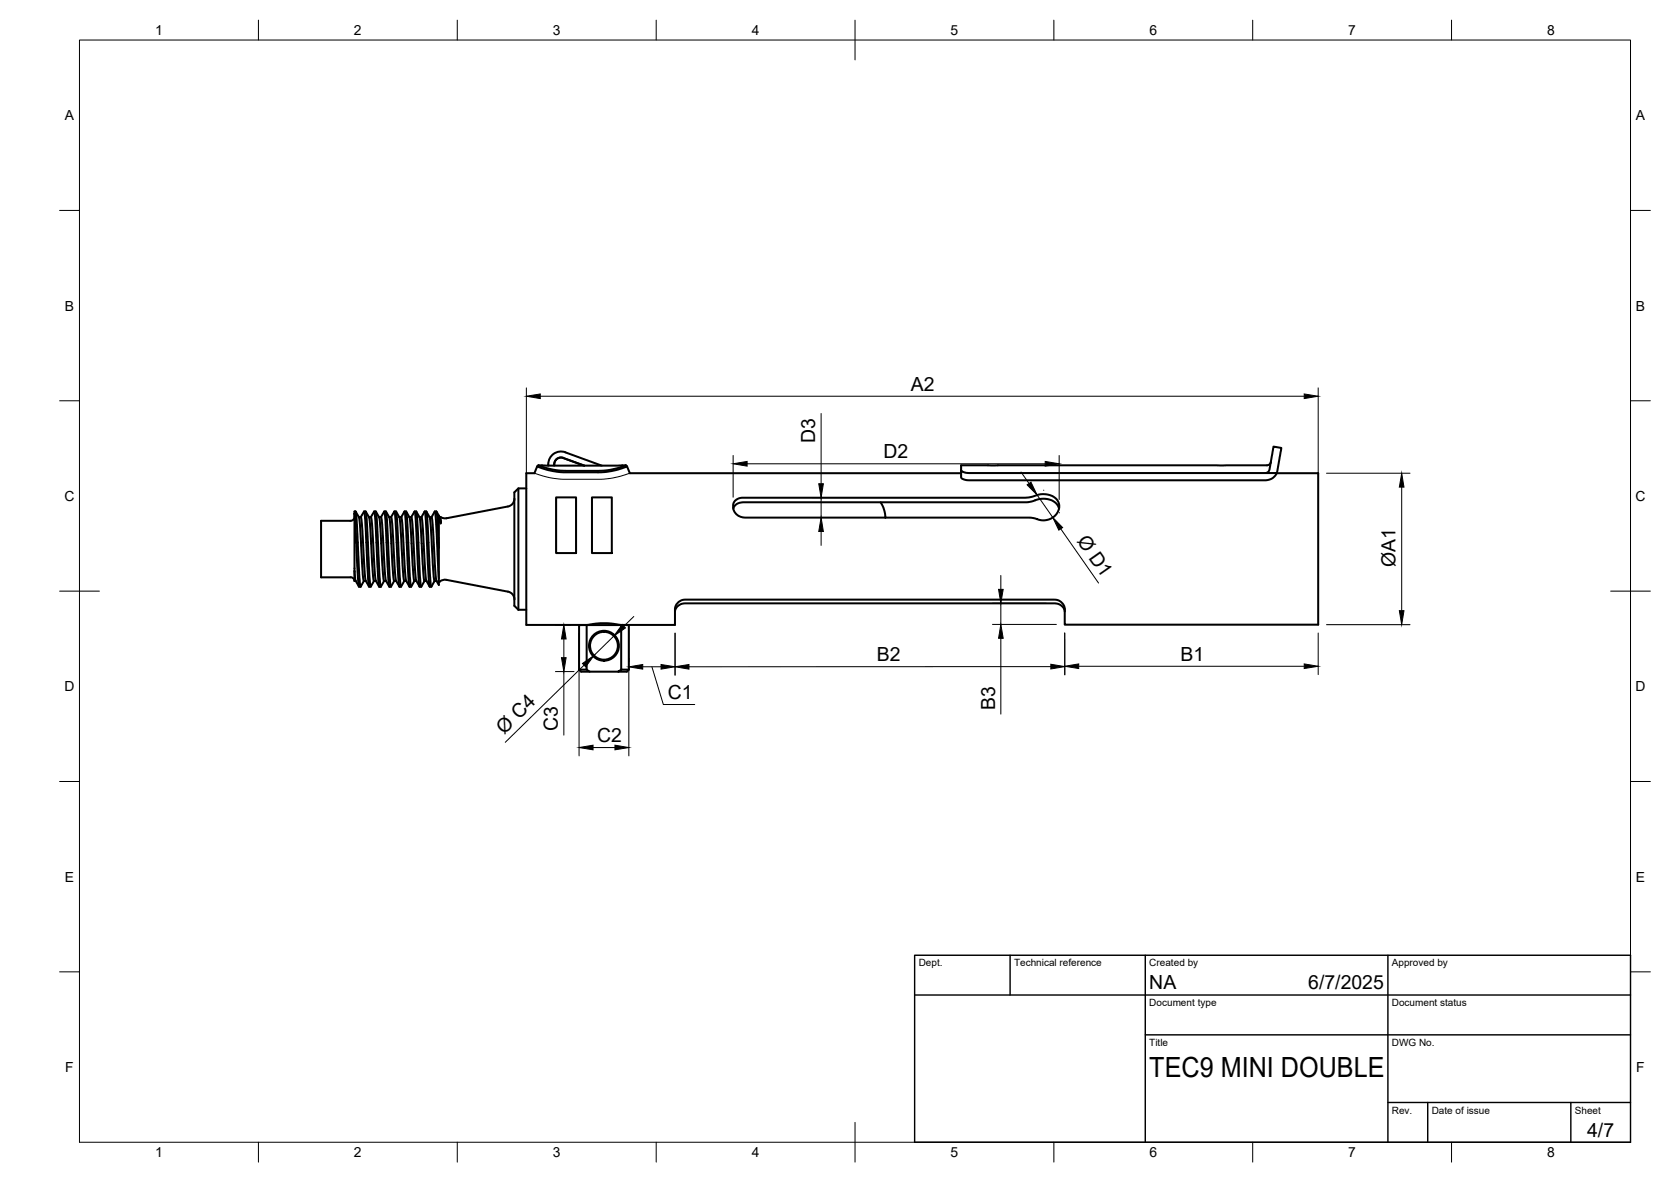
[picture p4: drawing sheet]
<svg xmlns="http://www.w3.org/2000/svg" width="420mm" height="297mm" viewBox="0 0 420 297" stroke-linecap="round" stroke-linejoin="round" font-family="sans-serif">
<!-- layer: Visible -->
<g fill="none" stroke="#000" stroke-width=".51">
<path d="M135.1 117.2a19.6 19.6 0 0 0 7.3 1.5h8a19.6 19.6 0 0 0 7.3-1.5M135.1 117.2l-.7 1.7h-2.1v38.1h15.5M135.4 117a19.8 19.8 0 0 0 7 1.3h8a19.4 19.4 0 0 0 7-1.3M135.4 117h22M135.4 117l-.3 .2M139.3 117a1.76 1.76 0 0 1 2.3-1.9l5.3 1.9M142.1 113.7l9.2 3.3M142.2 113.7a3.2 3.2 0 0 0-4.3 3.3M157.4 117l.3 .2M157.7 117.2l.7 1.7h83.3M318.2 118.9h-74.5a2.12 2.12 0 0 1-2-.8v1.8a2.12 2.12 0 0 0 2 .8h74.5a3 3 0 0 0 2.8-1.8M319.6 116.1a1.01 1.01 0 0 1-1 .8h-76.9v1.2"/>
<path d="M320.2 112.2l2 .4-1.2 6.3h-2.8a1.11 1.11 0 0 0 1-1zM321 118.9h10.4v38.1h-63.7v-1.5a6.6 6.6 0 0 0-.2-3.4l-.1-.2a2.68 2.68 0 0 0-2.2-1.2h-93a2.59 2.59 0 0 0-2.5 2.3v4h-13.8M89.1 129v-.5h.3l.3 2.3 .6 13.9 .3 2.7 .9-1.4M89.2 129.9a1.01 1.01 0 0 1-1.1 1h-7.4v14.2h7.4a.97 .97 0 0 1 1.1 .9M89.4 128.6l.9 1.7 .9 14.4 .2 1.3h.6M90.2 130h.5M90.7 130l.3 1.9 .8 13.3 .2 .8 .8 1.4M91.5 128.6l.4 2.5 .7 15.2 .2 1.1h.4M91.5 128.6l-.8 1.4M91.5 128.5l.5 .1 .1 .8 .8 15.7 .3 2.3M92 128.6l.8 1.4M92.8 130h.5l.2 .7 .9 14.8 .9 1.9"/>
<path d="M92.8 130l.3 3 .6 11.1 .3 1.9M93.2 130l.9-1.4 .3 2.5 .5 11.3 .5 5M94.1 128.5h.4M94.5 128.5l.3 2.3 .6 13.9 .3 2.7 .9-1.4M94.5 128.6l.8 1.4 .2 .9 .6 11.2 .5 3.9M95.3 130h.5M95.8 130l.3 1.9 .8 13.5 .1 .6 .9 1.4M96.6 128.6l.3 2.5 .6 11.3 .4 5M96.6 128.6l-.8 1.4M96.6 128.5l.4 .1 .2 .8 .8 15.7 .3 2.3 .8-1.4M97 128.6l.9 1.4M97.9 130h.4"/>
<path d="M97.9 130l.3 3 .6 11.1 .3 1.9M98.3 130l.9-1.5 .3 2.6 .7 15.2 .2 1.1h.4M98.3 130l.3 1.9 .8 13.3 .2 .8 .8 1.4M99.2 128.5h.3M99.5 128.5l.3 2.3 .7 14.3 .4 2.3M99.6 128.6l.8 1.4M100.4 130h.5M100.4 130l.3 2.7 .7 12 .2 1.3M100.9 130l.3 1.9 .8 13.3 .1 .7 .9 1.5M101.7 128.6l.3 2.5 .7 13.3 .3 3M101.7 128.6l-.8 1.4M101.7 128.5l.4 .1 .2 .8 .8 15.7 .3 2.3 .8-1.4"/>
<path d="M102.1 128.6l1 1.8 .9 14.9 .2 .7h.5M102.9 130h.5M103.4 130l.3 1.9 .8 13.5 .2 .6 .8 1.4M104.2 128.6l.4 2.5 .7 15.2 .2 1.1h.4M104.2 128.6l-.8 1.4M104.2 128.5l.5 .1 .1 .8 .8 15.7 .3 2.3M104.7 128.6l.8 1.4M105.5 130h.5M105.5 130l.3 3 .6 11.1 .3 1.9M106 130l.8-1.5 .3 2.6 .6 13.3 .4 3M106 130l.3 1.9 .8 13.3 .1 .8 .8 1.4M106.8 128.5l.4 .1 .2 .8 .7 15.3 .4 2.7 .8-1.4"/>
<path d="M107.2 128.6l.9 1.7 .9 14.4 .2 1.3h.6M108 130h.5M109.3 128.6l.3 2.5 .7 15.9-.6-1.1-.1-.9-.8-13.1-.3-1.9M109.3 128.6l-.8 1.4M109.3 128.5l.4 .1 .2 .8 .4 6.9M109.7 128.6l.6 1M110.3 136.3v1.3M110.3 129.6l.5 1.9v-1.5h-.2M110.3 129.6v8M110.3 137.6v7.8M110.4 129.7l.2 .3M110.6 130l.2 1.5"/>
<path d="M127.7 127.3l-15.4 2.9h-.8l-.7-.2M129.3 125.3a2 2 0 0 1-1.6 2M130.3 122.7v30.5M132.3 122.7h-2l-1 1v28.5l1 1M139.8 125h5v14h-5zM148.8 125h5v14h-5zM184.8 125.9l.9-.6 .9-.2h71.2l1.6-.2a5.3 5.3 0 0 1 6.6 1 3.6 3.6 0 0 1-4.3 4.8l-3-.6h-71.4a2.75 2.75 0 0 1-2.5-1.3 2.75 2.75 0 0 1 0-2.9zM221.4 126.2a7.7 7.7 0 0 1 1.2 3.9v-.1M266.3 127.8a4.1 4.1 0 0 0-5.6-2.2l-1.3 .4-1.3 .2h-71.3a2.36 2.36 0 0 0-2.4 1.6M89.1 143.5l.3 2.4 .9 1.5M89.1 143.5h.1M89.4 146h-.3v-17l.9 15.8 .3 2.6"/>
<path d="M90.3 147.4h.4M94 146h.5M94 146l-.8 1.4M95.4 147.4h.3M96.6 146h.4M97.9 147.4h.4M99.1 146h.5M101.6 146h.5M101.7 146l-.8 1.4M103 147.4h.4M106.7 146h.5M106.7 146l-.8 1.4"/>
<path d="M108.1 147.4h.3M110.3 146.4l.9-.6 1.1-.1 15.4 3M127.7 148.7a2 2 0 0 1 1.6 1.9M130.3 153.2h2M147.5 157.1h-1.9v11.2M147.5 157.1v11.2h-1.9M147.5 157.1h8.7M147.8 157l.5-.1a18.5 18.5 0 0 1 7.6 .1M147.8 157v.1M155.9 157v.1M169.7 153.7a2.44 2.44 0 0 1 2.5-2.1h93a2.44 2.44 0 0 1 2.5 2.1M145.6 168.3l.5 .5h9.3"/>
<path d="M147.5 168.3l.8 .5M156.2 168.3l-.8 .5h2.2l.5-.5v-11.2h-1.9v11.2h1.9"/>
<circle cx="151.9" cy="162.3" r="3.5"/>
<circle cx="151.9" cy="162.3" r="3.8"/>
</g>
<!-- layer: Visible Narrow -->
<path d="M134.4 118.9a23.3 23.3 0 0 0 8 1.5h8a22.9 22.9 0 0 0 7.9-1.5" fill="none" stroke="#000" stroke-width=".25"/>
<!-- layer: BORDER -->
<g fill="none" stroke="#000" stroke-width=".25">
<path d="M20 10.1h390v276.9h-390zM65 5.1v5M115 5.1v5M165 5.1v5M215 5.1v10M265 5.1v5M315 5.1v5M365 5.1v5M15 52.9h5M410 52.9h5M15 100.7h5M410 100.7h5"/>
<path d="M15 148.6h10M405 148.6h10M15 196.4h5M410 196.4h5M15 244.2h5M410 244.2h5M65 287v5M115 287v5M165 287v5M215 282.1v9.9M265 287v5M315 287v5"/>
<path d="M365 287v5"/>
</g>
<!-- layer: TITLEBLOCK -->
<path d="M230 240.1h180v46.9h-180zM230 250h180M254 240.1v9.9M288 240.1v46.9M349 240.1v46.9M288 260.1h122M349 277.1h61M359 277.1v9.9M395 277.1v9.9" fill="none" stroke="#000" stroke-width=".36"/>
<!-- layer: FD_Dimensions -->
<g fill="none" stroke="#000" stroke-width=".25">
<path d="M132.4 97.5v21.4M135.8 99.6h192.1M331.4 97.5v21.6M184.3 114.5v10.5M187.9 116.6h74.9M206.5 103.9v17.7M256.7 118.6l2 2.9M266.3 114.5v11M333.5 118.9h21M204.3 125.1h32.1M204.3 130.1h31.8M206.5 125.1v5"/>
<path d="M206.5 133.6v3.5M260.8 124.4l3.9 5.6M262.5 123.2h-.1M266.4 128.8v.1M266.7 132.9l9.5 13.6M352.4 122.4v31.1M139.7 157.1h3.9M145.6 159.2v30.8M154.4 159.8l-5 4.9M158.1 159.2v30.8M159.4 154.9l-2.5 2.5M169.7 159.1v10.6"/>
<path d="M249.6 151.6h13.4M249.6 156.9h16M251.7 144.6v3.5M251.7 151.6v5.3M331.4 159.1v10.4M333.5 157h21M139.7 168.8h4.6M141.8 160.6v4.7M141.8 168.8v15.9M146.9 167.2l-19.9 19.3M161.6 167.6h4.6M163.9 167.6l2.9 9.4h7.9"/>
<path d="M251.7 160.4v19.1M264.2 167.5l-91 .1M267.7 169.5v-10.4v10.5M271.2 167.4h56.7M149.1 187.9h5.5"/>
</g>
<g fill="#000" stroke="#000" stroke-width=".25">
<path d="M132.4 99.6l3.4-.6v1.2zM327.9 99l3.5 .6-3.5 .6zM184.3 116.6l3.6-.6v1.1zM262.8 116l3.5 .6-3.5 .5zM206.5 130.1l.5 3.5h-1.1zM205.9 121.6h1.1l-.5 3.5zM258.3 121.8l.9-.6 1.6 3.2zM264.7 130l2.5 2.6-1 .6zM352.4 118.9l.6 3.5h-1.1zM156.5 157l.8 .8-2.9 2zM251.1 148.1h1.1l-.5 3.5zM351.9 153.5h1.1l-.6 3.5z"/>
<path d="M141.8 157.1l.5 3.5h-1.1zM141.2 165.3h1.1l-.5 3.5zM146.5 166.7l2.9-2-2.1 2.9zM158.1 167.6l3.5-.6v1.2zM166.2 167l3.5 .6-3.5 .6zM169.7 167.6l3.5-.6v1.2zM251.7 156.9l.5 3.5h-1.1zM264.2 166.9l3.5 .6-3.5 .6zM267.7 167.4l3.5-.6v1.2zM327.9 166.8l3.5 .6-3.5 .6zM145.6 187.9l3.5-.6v1.1zM154.6 187.3l3.5 .6-3.5 .5z"/>
</g>
<text font-size="7" x="289" y="270.6">TEC9 MINI DOUBLE</text>
<g font-size="4.9">
<text x="229" y="98.2">A2</text>
<text x="205" y="111.3" transform="rotate(-90 205 111.3)">D3</text>
<text x="222.1" y="115.2">D2</text>
<text x="270.7" y="135.9" transform="rotate(55 270.7 135.9)">Ø D1</text>
<text x="350.9" y="142.5" transform="rotate(-90 350.9 142.5)">ØA1</text>
<text x="220.5" y="166.1">B2</text>
<text x="296.9" y="166">B1</text>
<text x="167.9" y="175.6">C1</text>
<text x="250.2" y="178.4" transform="rotate(-90 250.2 178.4)">B3</text>
<text x="126.8" y="184.6" transform="rotate(-44 126.8 184.6)">Ø C4</text>
<text x="140.3" y="183.6" transform="rotate(-90 140.3 183.6)">C3</text>
<text x="150.2" y="186.4">C2</text>
<text x="289" y="248.5">NA</text>
<text x="329" y="248.5">6/7/2025</text>
<text x="399.1" y="285.7">4/7</text>
</g>
<g font-size="3.5">
<text x="39" y="8.8">1</text>
<text x="89" y="8.8">2</text>
<text x="139" y="8.8">3</text>
<text x="189" y="8.8">4</text>
<text x="239" y="8.8">5</text>
<text x="289" y="8.8">6</text>
<text x="339" y="8.8">7</text>
<text x="389" y="8.8">8</text>
<text x="16.3" y="30.2">A</text>
<text x="411.3" y="30.2">A</text>
<text x="16.3" y="78">B</text>
<text x="411.3" y="78">B</text>
<text x="16.2" y="125.9">C</text>
<text x="411.2" y="125.9">C</text>
<text x="16.2" y="173.7">D</text>
<text x="411.2" y="173.7">D</text>
<text x="16.3" y="221.6">E</text>
<text x="411.3" y="221.6">E</text>
<text x="16.4" y="269.4">F</text>
<text x="411.4" y="269.4">F</text>
<text x="39" y="290.8">1</text>
<text x="89" y="290.8">2</text>
<text x="139" y="290.8">3</text>
<text x="189" y="290.8">4</text>
<text x="239" y="290.8">5</text>
<text x="289" y="290.8">6</text>
<text x="339" y="290.8">7</text>
<text x="389" y="290.8">8</text>
</g>
<g font-size="2.5">
<text x="231" y="242.9">Dept.</text>
<text x="255" y="242.9">Technical reference</text>
<text x="289" y="242.9">Created by</text>
<text x="350" y="242.9">Approved by</text>
<text x="289" y="252.8">Document type</text>
<text x="350" y="252.8">Document status</text>
<text x="289" y="262.9">Title</text>
<text x="350" y="262.9">DWG No.</text>
<text x="350" y="279.9">Rev.</text>
<text x="360" y="279.9">Date of issue</text>
<text x="396" y="279.9">Sheet</text>
</g>
</svg>
